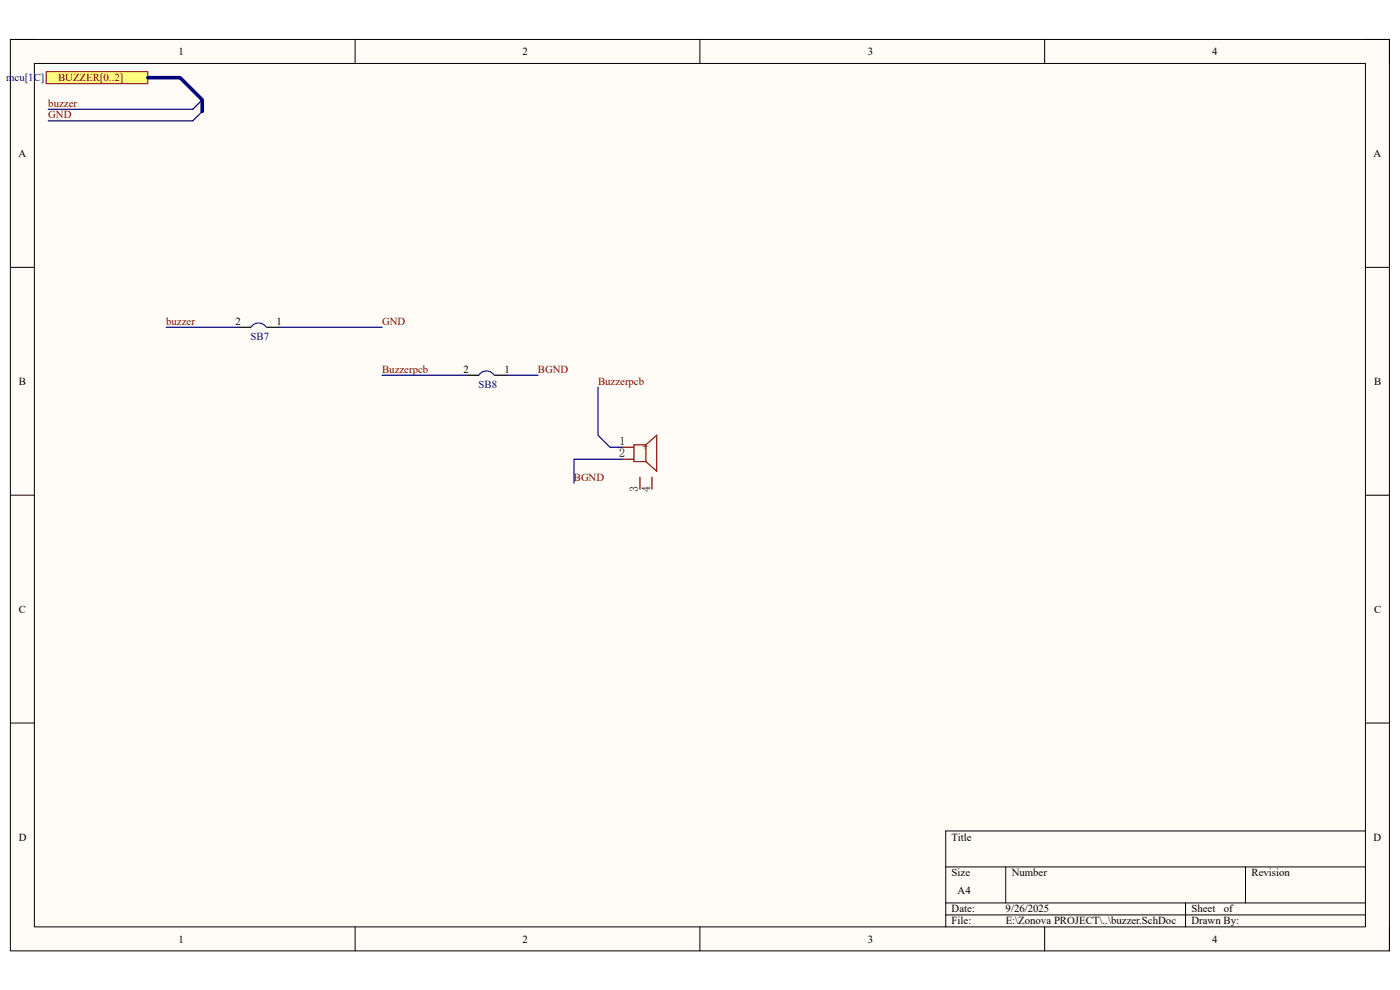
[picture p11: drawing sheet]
<svg xmlns="http://www.w3.org/2000/svg" width="297mm" height="210mm" viewBox="0 0 297 210" stroke-linecap="round" stroke-linejoin="round" font-family="sans-serif">
<path d="M2.2 8.4h292.6v193.3h-292.6z" fill-rule="evenodd" fill="#fffcf8"/>
<path d="M2.2 8.4h292.6v193.3h-292.6z" fill="none" stroke="#000" stroke-width=".21"/>
<path d="M7.3 13.5h282.4v183.1h-282.4z" fill-rule="evenodd" fill="#fffcf8"/>
<g fill="none" stroke="#000" stroke-width=".21">
<path d="M2.2 8.4h5.1M7.3 13.5h282.4v183.1h-282.4zM75.3 8.4v5.1M148.5 8.4v5.1M221.6 8.4v5.1M289.7 8.4h5.1v5.1M2.2 56.7h5.1M289.7 56.7h5.1M2.2 105h5.1M289.7 105.1h5.1M2.2 153.4h5.1M289.7 153.4h5.1"/>
<path d="M289.7 176.3h-89.1v20.3M75.3 196.6v5.1M148.5 196.6v5.1M200.6 183.9h89.1M200.6 191.5h89.1M200.6 194.1h89.1M213.4 183.9v7.6M221.6 196.6v5.1M251.5 191.5v5.1M264.2 183.9v7.6M294.8 196.6v5.1"/>
</g>
<path d="M131.9 94.9h2.6M131.9 97.4h2.6M135.8 101.2v2.6M138.3 101.2v2.6" fill="none" stroke="#800" stroke-width=".25"/>
<path d="M137 94.4l2.3-2.1v7.7l-2.3-2.1M137 94.4v3.5M137 94.4h-2.5v3.5h2.5" fill="none" stroke="#a00000" stroke-width=".25"/>
<path d="M9.8 15.2h21.6v2.6h-21.6z" fill-rule="evenodd" fill="#ffff80"/>
<path d="M9.8 15.2h21.6v2.6h-21.6z" fill="none" stroke="#800000" stroke-width=".21"/>
<path d="M42.9 21.2l-2 2h-30.7M42.9 23.6l-2 2h-30.7M35.3 69.4h15.2M59.2 69.4h21.9M81.1 79.6h17.8M107.5 79.6h6.6M126.9 82.1v10.2l2.5 2.6h2.5M131.9 97.4h-10.1v5.1" fill="none" stroke="#000080" stroke-width=".25"/>
<path d="M31.4 16.5h6.8l4.7 4.7v2.4" fill="none" stroke="#000080" stroke-width=".76"/>
<path d="M56.5 69.4a1.93 1.93 0 0 0-3.3 .1M104.8 79.6a1.94 1.94 0 0 0-3.3 .1" fill="none" stroke="#00f" stroke-width=".25"/>
<path d="M50.5 69.4h2.6M56.6 69.4h2.6M98.9 79.6h2.5M105 79.6h2.5" fill="none" stroke="#000" stroke-width=".25"/>
<g font-size="2.5">
<text x="131.4" y="94.5">1</text>
<text x="136.3" y="95.8">+</text>
<text x="131.4" y="97">2</text>
<text x="135.4" y="104.4" transform="rotate(-90 135.4 104.4)">3</text>
<text x="138" y="104.4" transform="rotate(-90 138 104.4)">4</text>
</g>
<g font-size="2.3">
<text x="37.9" y="11.7">1</text>
<text x="110.9" y="11.7">2</text>
<text x="184.1" y="11.7">3</text>
<text x="257.1" y="11.7">4</text>
<text x="3.9" y="33.3">A</text>
<text x="291.4" y="33.3">A</text>
<text x="50" y="68.9">2</text>
<text x="58.7" y="68.9">1</text>
<text x="4" y="81.6">B</text>
<text x="98.3" y="79.1">2</text>
<text x="107" y="79.1">1</text>
<text x="291.5" y="81.6">B</text>
<text x="4" y="130">C</text>
<text x="291.5" y="130">C</text>
<text x="4" y="178.3">D</text>
<text x="201.9" y="178.3">Title</text>
<text x="291.4" y="178.3">D</text>
<text x="201.9" y="185.9">Size</text>
<text x="214.6" y="185.9">Number</text>
<text x="265.5" y="185.9">Revision</text>
<text x="203.2" y="189.7">A4</text>
<text x="201.9" y="193.5">Date:</text>
<text x="201.9" y="196.1">File:</text>
<text x="213.3" y="193.5">9/26/2025</text>
<text x="213.4" y="196.1">E:\Zonova PROJECT\..\buzzer.SchDoc</text>
<text x="252.8" y="193.5">Sheet</text>
<text x="252.8" y="196.1">Drawn By:</text>
<text x="259.6" y="193.5">of</text>
<text x="37.9" y="199.9">1</text>
<text x="110.9" y="199.9">2</text>
<text x="184.1" y="199.9">3</text>
<text x="257.1" y="199.9">4</text>
</g>
<g font-size="2.3" fill="#000080">
<text x="1.3" y="17.2">mcu[1C]</text>
<text x="53.2" y="72.2">SB7</text>
<text x="101.5" y="82.4">SB8</text>
</g>
<g font-size="2.3" fill="#800000">
<text x="12.3" y="17.2">BUZZER[0..2]</text>
<text x="10.2" y="22.6">buzzer</text>
<text x="10.2" y="25.1">GND</text>
<text x="35.3" y="68.9">buzzer</text>
<text x="81.1" y="68.9">GND</text>
<text x="81.1" y="79.1">Buzzerpcb</text>
<text x="114.1" y="79.1">BGND</text>
<text x="126.9" y="81.6">Buzzerpcb</text>
<text x="121.8" y="102">BGND</text>
</g>
</svg>
